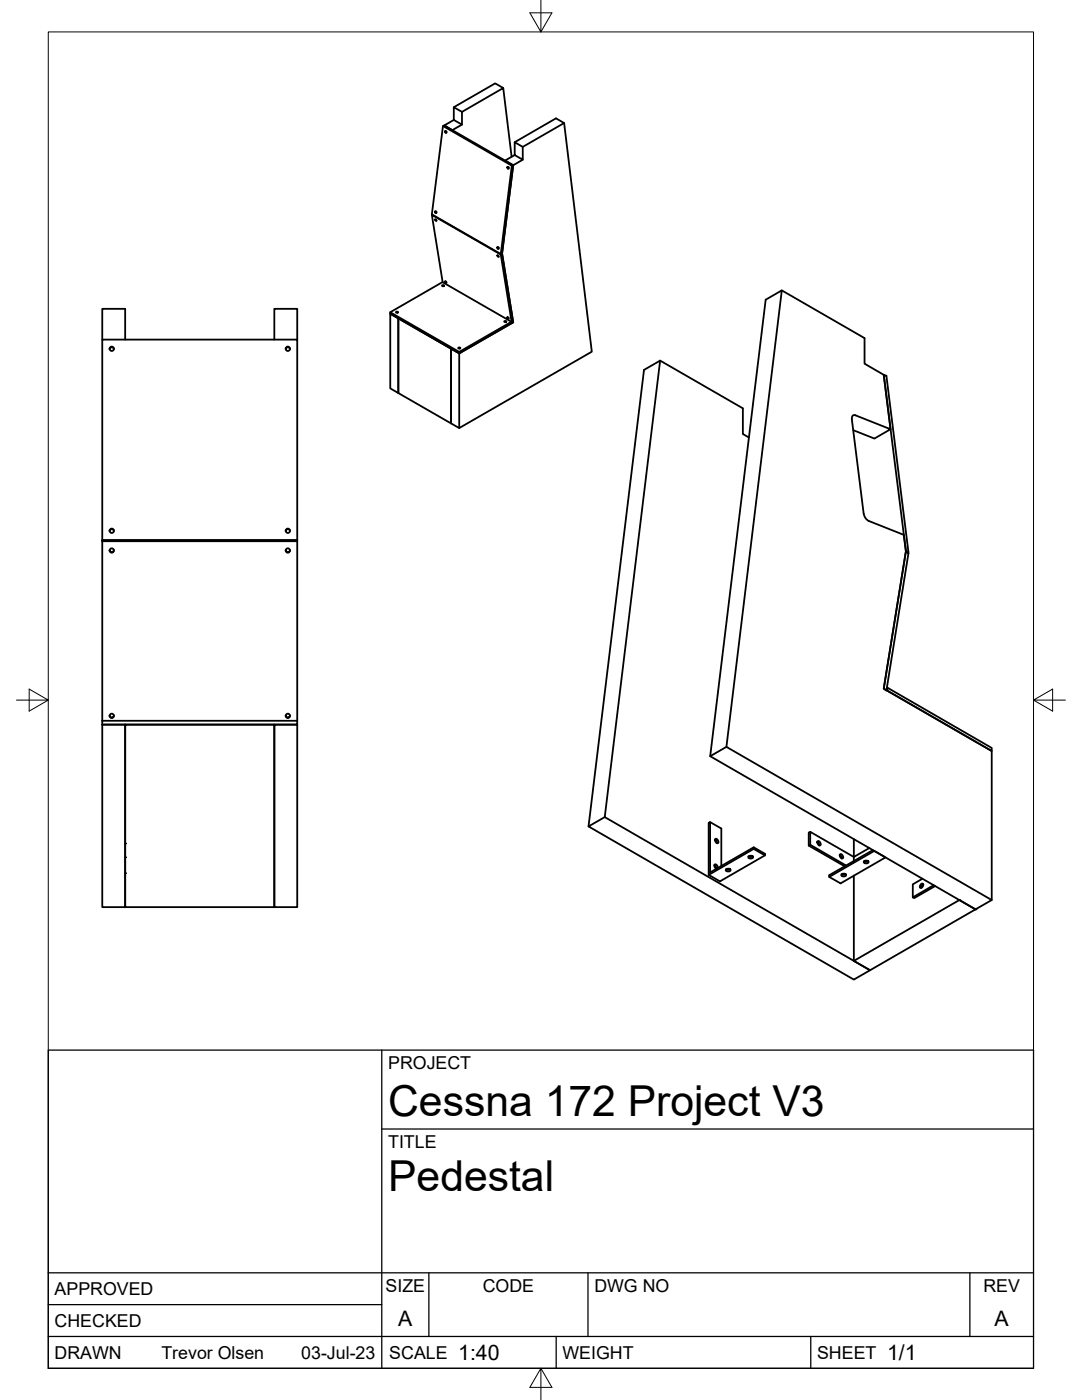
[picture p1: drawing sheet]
<svg xmlns="http://www.w3.org/2000/svg" width="216mm" height="279mm" viewBox="0 0 216 279" stroke-linecap="round" stroke-linejoin="round" font-family="sans-serif">
<!-- layer: Visible -->
<g fill="none" stroke="#000" stroke-width=".36">
<path d="M100.4 17.6l-1.6-1-8.2 4.8M88.4 25.1l13.7 8 .3-.1-2.2 17.6-.3 .1 2.2-17.6M88.9 26.1l.2 .2-.1 .2-.2-.1zM89.1 26.2v.1M90.6 23.9l-2 1.1 1.7 1 1.9-1.1v-2.6l8.2-4.7 1.7 13.7M92.2 22.3l-1.6-.9v2.5l1.6 1M101.3 33.3l.2 .1v.3l-.2-.1zM101.5 33.4v.1M102.7 28.4l1.6 .9v2.6l-1.6-1zM102.7 28.4l8.2-4.8 1.7 1 5.5 45.6-26.5 15.2-1.6-.9v-14.9l1.6 .9 10.8-6.2-2.2-13.7 2.2-17.6-1.6-1 1.9-1.1M104.3 31.9l-1.9 1.1-13.8-8-.2 .1-2.2 17.7 13.7 7.9M112.6 24.6l-8.3 4.7"/>
<path d="M86.2 42.9l13.7 7.9 .3-.2 2.2 13.7-.3 .2-2.2-13.7M86.3 42.8l2 13.5M86.8 43.8l.3 .3zM86.8 42.1l.3 .2-.1 .2-.2-.1zM87.1 42.2v.1M88.2 56.9l.4 .1-.2 .1h-.2zM88.8 56.1l.3 .4zM99.3 50.9l.2 .4zM99.3 49.3l.2 .1v.3l-.3-.1zM99.5 49.4v.1M156 58l16.5 9.5v5.1l3.8 2.2 1.4 10.9M20.4 67.8v-6.2h4.6v6.2"/>
<path d="M20.4 67.8h38.9v40.1h-38.9zM21.9 69.7a.43 .43 0 0 1 .4-.4 .43 .43 0 0 1 .4 .4M54.7 67.8v-6.2h4.6v6.2M57 69.7a.43 .43 0 0 1 .4-.4 .43 .43 0 0 1 .5 .4M77.9 62.6l1.6 .9v14.9l-1.6-.9zM77.9 62.3l13.7 7.9M79.1 62.2l.3 .1-.2 .1-.2-.1zM79.5 63.5l10.5 6.1v14.9l-10.5-6.1zM91.5 69.4l.4 .1-.3 .1-.1-.1zM100.7 64.1l.3 .1-.2 .1-.1-.1zM101.2 63.3l.3 .3zM102 64.2l-10.4 6v.3l-13.7-7.9v-.3l10.4-6 13.7 7.9v.3l-10.4 6v14.9"/>
<path d="M131.7 72l16.5 9.5v5.1l1.2 .7M176.3 74.8l.6 .2 4.4 35.2-.5-.2zM170 83.6l2.3 19M170.7 82.9l7 2.8-3.2 1.8-4.2-1.6M170.7 82.9l-.6 .1-.1 .6M20.4 107.9h4.6M20.4 107.8h38.9M21.9 106a.43 .43 0 0 1 .4-.4 .43 .43 0 0 1 .4 .4M21.9 109.8a.43 .43 0 0 0 .4 .4 .43 .43 0 0 0 .4-.4M54.7 107.9h4.6M57 106a.43 .43 0 0 1 .4-.4 .43 .43 0 0 1 .5 .4M57 109.8a.43 .43 0 0 0 .4 .4 .43 .43 0 0 0 .5-.4"/>
<path d="M59.3 107.9h-38.9v35.9M59.3 107.9v.1h-38.9M59.3 108v35.8M172.4 102.5l.4 1.1 .6 .4M173.4 104l6.9 2.7 .5 3.3-4.5 27.4 21.6 12.5v29.7l-3.3 1.9-52.9-30.6 11.1-91.1 3.2-1.8-11.1 91.1M180.8 110l.5 .4-4.4 27.4-.6-.4zM181.3 110.2l-.2 .1M177 137.2v.6l20.9 12.1v-.6l-20.9-12M20.4 144.6h4.6v36.4h-4.6zM20.4 143.8h38.9v.8h-38.9zM21.9 142.8a.43 .43 0 0 0 .4 .4 .43 .43 0 0 0 .4-.4M25 144.6h29.7v36.4h-29.7z"/>
<path d="M54.7 144.6h4.6v36.4h-4.6zM57 142.8a.43 .43 0 0 0 .4 .4 .43 .43 0 0 0 .5-.4M141.7 150.9l3.2-1.8 53 30.5M117.4 164.9l3.3-1.8 52.9 30.5-3.2 1.9zM120.7 163.1l11-91.1-3.2 1.8-11.1 91.1M141.7 164.1l2.2 1.3v7.4M142.5 172.7l.3 .3 .1 .4M142.7 167.6l.3 .3 .1 .4M142.7 167.5l.3-.1 .2 .2 .1 .6h-.3l-.2-.1zM143.2 173.2l-.2-.5-.4-.2v.5l.4 .4M144.9 173.5l.4 .1 .4-.1M144.9 173.4h.5h.3l.1 .3-.6 .2-.4-.2z"/>
<path d="M149.4 170.9l.4 .1 .4-.1M149.4 170.9l.5-.1 .2 .1 .2 .2-.6 .2-.4-.2zM150.4 169.1v.3l2.2 1.3v-.3l-2.2-1.3-8.7 5v-10l-.3 .1v10.4l2.3 1.3 8.9-5.2M150.4 169.4l-9 5.2M161.4 168.8l7.2 4.1M161.7 166l-.3 .2v2.6l.3-.2M163.1 168l.3 .3 .1 .4M163.1 167.9h.3l.2 .1 .1 .7h-.3l-.2-.2zM167.6 170.6l.3 .3 .1 .4M167.6 170.5h.3l.2 .1 .1 .7h-.3l-.2-.2zM167.9 174.5l.4 .1 .5-.1M168 174.4h.5h.2l.1 .3-.6 .2-.3-.2z"/>
<path d="M170.4 171.9v-.9l-8.7-5v2.6l7.1 4.1M170.4 167.5v3.5l3.1-1.8M170.4 174.8v17M172.4 171.9l.4 .1 .4-.1M172.5 171.8h.5h.2l.1 .3-.6 .2-.3-.2zM174.2 169.7l-8.7 5v.3l2.2 1.3 9-5.2-2.2-1.3-9 5.2M183.7 176.5l.4-.2 .1 .3-.1 .4-.4 .2-.2-.2zM184.1 175.4l-2 1.1v2.6l4.2-2.4M184.2 176.5l-.3 .3-.1 .4M186.6 176.8l-4.2 2.4-.3-.1M170.4 191.8l21-12.2 3.2 1.9-21 12.1z"/>
<circle cx="22.3" cy="69.6" r=".43"/>
<circle cx="57.4" cy="69.6" r=".43"/>
<circle cx="22.3" cy="109.9" r=".43"/>
<circle cx="22.3" cy="105.9" r=".43"/>
<circle cx="57.4" cy="109.9" r=".43"/>
<circle cx="57.4" cy="105.9" r=".43"/>
<circle cx="22.3" cy="142.9" r=".43"/>
<circle cx="57.4" cy="142.9" r=".43"/>
</g>
<g fill="#000">
<circle cx="25" cy="144.7" r=".18"/>
<circle cx="54.7" cy="144.7" r=".18"/>
<circle cx="25" cy="168.3" r=".18"/>
<circle cx="25" cy="171.1" r=".18"/>
<circle cx="25" cy="174.3" r=".18"/>
<circle cx="191.4" cy="179.6" r=".18"/>
<circle cx="25" cy="181" r=".18"/>
<circle cx="194.6" cy="181.5" r=".18"/>
</g>
<!-- layer: Border -->
<path d="M9.6 6.4h196.6v266.7h-196.6zM107.9 0v6.4l-2.2-3.8h4.4l-2.2 3.8M3.3 139.7h6.3l-3.8-2.2v4.4l3.8-2.2M206.2 139.7l3.8 2.2v-4.4l-3.8 2.2h6.4M107.9 273.1l2.2 3.8h-4.4l2.2-3.8v6.3" fill="none" stroke="#000" stroke-width=".2"/>
<!-- layer: Titleblock -->
<path d="M9.6 209.6h196.6v63.5h-196.6zM76.2 209.6v63.5M76.2 225.3h130M9.6 254h196.6M85.6 254v12.7M117.3 254v12.7M193.5 254v12.7M9.6 266.7h196.6M9.6 260.4h66.6M111 266.7v6.4M161.8 266.7v6.4" fill="none" stroke="#000" stroke-width=".25"/>
<g font-size="8.5">
<text x="77.4" y="222.8">Cessna 172 Project V3</text>
<text x="77.4" y="237.8">Pedestal</text>
</g>
<g font-size="4.3">
<text x="79.5" y="264.5">A</text>
<text x="198.4" y="264.5">A</text>
<text x="91.4" y="271.4">1:40</text>
<text x="177" y="271.4">1/1</text>
</g>
<g font-size="3.5">
<text x="77.4" y="213.4">PROJECT</text>
<text x="77.4" y="229.1">TITLE</text>
<text x="76.9" y="257.8">SIZE</text>
<text x="96.3" y="257.8">CODE</text>
<text x="118.6" y="257.8">DWG NO</text>
<text x="196.2" y="257.8">REV</text>
<text x="10.9" y="258.5">APPROVED</text>
<text x="10.9" y="264.8">CHECKED</text>
<text x="10.9" y="271.2">DRAWN</text>
<text x="32.2" y="271.2">Trevor Olsen</text>
<text x="60.1" y="271.2">03-Jul-23</text>
<text x="77.7" y="271.2">SCALE</text>
<text x="112.2" y="271.2">WEIGHT</text>
<text x="163" y="271.2">SHEET</text>
</g>
</svg>
